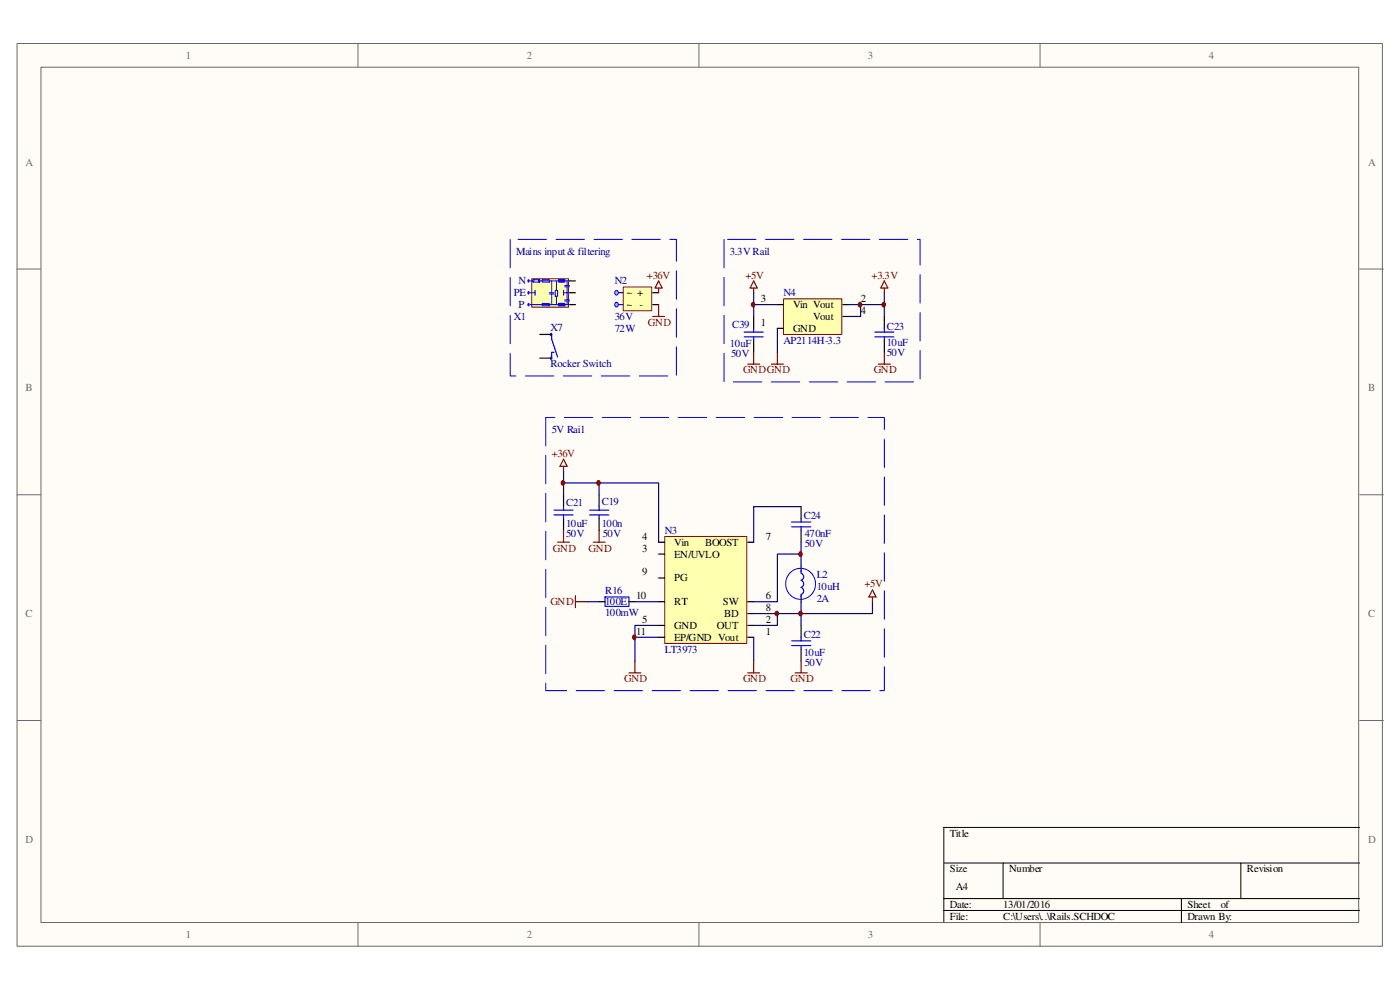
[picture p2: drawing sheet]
<svg xmlns="http://www.w3.org/2000/svg" width="297mm" height="210mm" viewBox="0 0 297 210" stroke-linecap="round" stroke-linejoin="round" font-family="sans-serif">
<path d="M3.7 9.3h289.6v191.4h-289.6z" fill="#fffcf8"/>
<path d="M3.6 9.2h289.7v191.5h-289.7z" fill="none" stroke="#696969" stroke-width=".21"/>
<path d="M8.7 14.3h279.5v181.4h-279.5z" fill="#fffcf8"/>
<g fill="none" stroke="#696969" stroke-width=".21">
<path d="M8.7 14.3h279.5v181.4h-279.5zM75.9 9.2v5M148.3 9.2v5M220.6 9.2v5M3.6 57.1h5M288.4 57.1h5.1M3.6 105h5M288.4 105h5.1M3.6 152.8h5M288.4 152.8h5.1M75.9 195.6v5.1M148.3 195.6v5.1"/>
<path d="M220.6 195.6v5.1"/>
</g>
<path d="M288.4 175.5h-88.2v20.1M200.2 183.1h88.2M200.2 190.6h88.2M200.2 193.1h88.2M212.8 183.1v7.5M250.6 190.6v5M263.2 183.1v7.5" fill="none" stroke="#000" stroke-width=".21"/>
<path d="M132.3 60.9h6v5h-6z" fill="#ffffb0"/>
<path d="M132.2 60.9h6.1v5h-6.1z" fill="none" stroke="#800000" stroke-width=".21"/>
<path d="M138.5 62.1h1.2M138.5 64.6h1.2" fill="none" stroke="#000" stroke-width=".25"/>
<path d="M130.9 62.1h1.3M130.9 64.6h1.3" fill="none" stroke="#00f" stroke-width=".25"/>
<path d="M130.6 61.7a.45 .45 0 0 1 .6 .4 .45 .45 0 0 1-.6 .4 .6 .6 0 0 1 0-.8z" fill-rule="evenodd" fill="#c0c0c0"/>
<path d="M130.6 61.7a.45 .45 0 0 1 .6 .4 .45 .45 0 0 1-.6 .4 .6 .6 0 0 1 0-.8z" fill="none" stroke="#00f" stroke-width=".21"/>
<path d="M130.6 64.2a.45 .45 0 0 1 .6 .4 .45 .45 0 0 1-.6 .5 .6 .6 0 0 1 0-.9z" fill-rule="evenodd" fill="#c0c0c0"/>
<path d="M130.6 64.2a.45 .45 0 0 1 .6 .4 .45 .45 0 0 1-.6 .5 .6 .6 0 0 1 0-.9z" fill="none" stroke="#00f" stroke-width=".21"/>
<path d="M138.5 67.1h2.5M139.7 64.6v2.5" fill="none" stroke="#800000" stroke-width=".25"/>
<path d="M141.1 113.8h17.3v22.7h-17.3z" fill="#ffffb0"/>
<path d="M141 113.8h17.4v22.7h-17.4z" fill="none" stroke="#800000" stroke-width=".21"/>
<g fill="none" stroke="#000" stroke-width=".25">
<path d="M119.6 105v2.5M119.6 110v2.5M127.1 105v2.5M127.1 110v2.5M139.7 115h1.3M139.7 117.5h1.3M158.6 115h1.3M169.9 107.5v2.5M169.9 112.5v2.5M127.1 127.6h1.3M133.4 127.6h1.3M139.7 127.6h1.3"/>
<path d="M139.7 122.6h1.3M139.7 132.7h1.3M139.7 135.2h1.3M158.6 127.6h1.3M158.6 130.2h1.3M158.6 132.7h1.3M158.6 135.2h1.3M169.9 120v1.3M169.9 126.4v1.2M169.9 132.7v2.5M169.9 137.7v2.5"/>
</g>
<g fill="none" stroke="#00f" stroke-width=".25">
<path d="M117.5 108.2h4.1M117.5 109.2h4.1M119.6 107.5v.7M119.6 109.2v.8M125.1 108.2h4.1M125.1 109.2h4.1M127.1 107.5v.7M127.1 109.2v.8M167.9 110.7h4.1M167.9 111.7h4.1M169.9 110v.7M169.9 111.7v.8"/>
<path d="M128.4 126.6h5v2h-5zM167.9 135.9h4.1M167.9 136.9h4.1M169.9 121.6a.77 .77 0 0 1 .6 .7 .77 .77 0 0 1-.6 .8M169.9 123.1a.77 .77 0 0 1 .6 .7 .77 .77 0 0 1-.6 .8M169.9 124.6a.77 .77 0 0 1 .6 .7 .77 .77 0 0 1-.6 .8M169.9 121.1v.5M169.9 126.1v.5M169.9 135.2v.7M169.9 136.9v.8"/>
</g>
<path d="M167.6 121.5a3.2 3.2 0 0 1 4.5 .1 3.2 3.2 0 0 1 0 4.5 3.2 3.2 0 0 1-4.5 .1 3.4 3.4 0 0 1 0-4.7z" fill="none" stroke="#00f" stroke-width=".21"/>
<g fill="none" stroke="#800000" stroke-width=".25">
<path d="M119.6 98.9v1M119.6 97.4l.7 1.5h-1.5zM118.3 115h2.5M119.6 112.5v2.5M125.8 115h2.6M127.1 112.5v2.5M122.1 126.4v2.5M122.1 127.6h2.5M185.1 125.1l.7 1.5h-1.5zM185.1 126.6v1M133.4 142.7h2.5M134.7 140.2v2.5"/>
<path d="M158.6 142.7h2.5M159.9 140.2v2.5M168.7 142.7h2.5M169.9 140.2v2.5"/>
</g>
<g fill="none" stroke="#000080" stroke-width=".25">
<path d="M119.6 99.9v2.5M119.6 105v-2.6h20.1v12.6M127.1 102.4v2.6M169.9 107.5h-10v7.5M169.9 117.5h-5v10.1h-5M169.9 115v5M124.6 127.6h2.5M134.7 127.6h5M134.7 135.2h5M139.7 132.7h-5v7.5M159.9 135.2v5M164.9 130.2v2.5h-5"/>
<path d="M185.1 127.6v2.6h-25.2"/>
</g>
<path d="M166.3 63.4h12.3v7.5h-12.3z" fill="#ffffb0"/>
<path d="M166.2 63.4h12.4v7.5h-12.4z" fill="none" stroke="#800000" stroke-width=".21"/>
<path d="M164.9 64.6h1.3M164.9 69.6h1.3M178.8 64.6h1.3M178.8 67.1h1.3M187.6 67.1v2.5M187.6 72.2v2.5" fill="none" stroke="#000" stroke-width=".25"/>
<path d="M185.6 70.4h4M185.6 71.4h4M187.6 69.6v.8M187.6 71.4v.8" fill="none" stroke="#00f" stroke-width=".25"/>
<path d="M159.9 59.6l.7 1.5h-1.5zM187.6 59.6l.8 1.5h-1.6zM159.9 61.1v1M163.7 77.2h2.5M164.9 74.7v2.5M186.3 77.2h2.6M187.6 61.1v1M187.6 74.7v2.5" fill="none" stroke="#800000" stroke-width=".25"/>
<path d="M159.9 62.1v2.5h5M164.9 69.6v5.1M180.1 64.6h7.5M187.6 62.1v5" fill="none" stroke="#000080" stroke-width=".25"/>
<path d="M112.8 59.2h7.8v6h-7.8z" fill="#ffffb0"/>
<path d="M112.8 59.1h7.8v6.1h-7.8z" fill="none" stroke="#800000" stroke-width=".21"/>
<path d="M120.8 59.6h1.3M114.5 70.9h2.5M114.5 76h2.5M120.8 62.1h1.3M120.8 64.6h1.3M159.9 67.1v2.5M159.9 72.2v2.5" fill="none" stroke="#000" stroke-width=".25"/>
<g fill="none" stroke="#00f" stroke-width=".21">
<path d="M112.5 59.6h.5M113 59.3h1.5v.5h-1.5zM113.3 59.3v.5M114.3 59.3v.5M114.5 59.6h2.5v2.5M115 59.3h1.5v.5h-1.5zM117 59.6h1v2M118 59.6h2.8M120.3 59.6v1M112.5 62.1h1M115 64.4h1.5v.5h-1.5zM116.5 62.1h1"/>
<path d="M116.5 62.4h1M117 62.4v2.2h-4.5M117.8 61.6h.5v1.3h-.5zM118 62.9v1.7h-1M118 64.6h2.8M119.6 62.1h1.2M119.8 60.6h1M119.8 60.8h1M119.8 63.6h1M119.8 63.9h1M120.3 60.8v2.8M120.3 63.9v.7"/>
</g>
<g fill="none" stroke="#00f" stroke-width=".25">
<path d="M112 59.4l.1-.1 .2 .3-.2 .2zM118.5 59.3v.5h1.3v-.5h-1.3v.3h1.3M112 64.4h.1l.2 .2-.2 .3zM112 61.9l.1-.1 .2 .3-.2 .3zM113.5 61.6v1M116.8 70.8h.2l-.1 .4zM116.8 75.8h.2l-.1 .4zM117 70.9v1.1l1.3 3.7M117.5 74.7h-.5v1.3M118.5 64.4v.5h1.3v-.5h-1.3v.2h1.3M119.6 61.6v1M157.9 70.4h4"/>
<path d="M157.9 71.4h4M159.9 69.6v.8M159.9 71.4v.8"/>
</g>
<path d="M159.9 64.6v2.5M182.6 64.6v2.5h-2.5" fill="none" stroke="#000080" stroke-width=".25"/>
<path d="M139.7 59.6l.8 1.5h-1.5zM139.7 61.1v1M158.6 77.2h2.5M159.9 74.7v2.5" fill="none" stroke="#800000" stroke-width=".25"/>
<path d="M108.2 50.8v29h35.3v-29h-35.3M153.6 50.8v30.2h41.6v-30.2h-41.6M115.8 88.6v57.9h71.8v-57.9h-71.8" fill="none" stroke="#00f" stroke-width=".21" stroke-dasharray="6 2"/>
<path d="M119.2 102a.45 .45 0 0 1 .6 .4 .45 .45 0 0 1-.6 .5 .6 .6 0 0 1 0-.9z" fill-rule="evenodd" fill="#800000"/>
<path d="M119.2 102a.45 .45 0 0 1 .6 .4 .45 .45 0 0 1-.6 .5 .6 .6 0 0 1 0-.9z" fill="none" stroke="#800000" stroke-width=".21"/>
<path d="M126.8 102a.45 .45 0 0 1 .6 .4 .45 .45 0 0 1-.6 .5 .6 .6 0 0 1 0-.9z" fill-rule="evenodd" fill="#800000"/>
<path d="M126.8 102a.45 .45 0 0 1 .6 .4 .45 .45 0 0 1-.6 .5 .6 .6 0 0 1 0-.9z" fill="none" stroke="#800000" stroke-width=".21"/>
<path d="M134.4 134.7a.45 .45 0 0 1 .5 .5 .45 .45 0 0 1-.5 .4 .61 .61 0 0 1 0-.9z" fill-rule="evenodd" fill="#800000"/>
<path d="M134.4 134.7a.45 .45 0 0 1 .5 .5 .45 .45 0 0 1-.5 .4 .61 .61 0 0 1 0-.9z" fill="none" stroke="#800000" stroke-width=".21"/>
<path d="M159.6 64.2a.45 .45 0 0 1 .5 .4 .45 .45 0 0 1-.5 .5 .6 .6 0 0 1 0-.9z" fill-rule="evenodd" fill="#800000"/>
<path d="M159.6 64.2a.45 .45 0 0 1 .5 .4 .45 .45 0 0 1-.5 .5 .6 .6 0 0 1 0-.9z" fill="none" stroke="#800000" stroke-width=".21"/>
<path d="M164.6 129.7a.45 .45 0 0 1 .6 .4 .45 .45 0 0 1-.6 .5 .6 .6 0 0 1 0-.9z" fill-rule="evenodd" fill="#800000"/>
<path d="M164.6 129.7a.45 .45 0 0 1 .6 .4 .45 .45 0 0 1-.6 .5 .6 .6 0 0 1 0-.9z" fill="none" stroke="#800000" stroke-width=".21"/>
<path d="M169.6 117.1a.45 .45 0 0 1 .6 .4 .45 .45 0 0 1-.6 .5 .6 .6 0 0 1 0-.9z" fill-rule="evenodd" fill="#800000"/>
<path d="M169.6 117.1a.45 .45 0 0 1 .6 .4 .45 .45 0 0 1-.6 .5 .6 .6 0 0 1 0-.9z" fill="none" stroke="#800000" stroke-width=".21"/>
<path d="M182.3 64.2a.45 .45 0 0 1 .5 .4 .45 .45 0 0 1-.5 .5 .6 .6 0 0 1 0-.9z" fill-rule="evenodd" fill="#800000"/>
<path d="M182.3 64.2a.45 .45 0 0 1 .5 .4 .45 .45 0 0 1-.5 .5 .6 .6 0 0 1 0-.9z" fill="none" stroke="#800000" stroke-width=".21"/>
<path d="M187.3 64.2a.45 .45 0 0 1 .6 .4 .45 .45 0 0 1-.6 .5 .6 .6 0 0 1 0-.9z" fill-rule="evenodd" fill="#800000"/>
<path d="M187.3 64.2a.45 .45 0 0 1 .6 .4 .45 .45 0 0 1-.6 .5 .6 .6 0 0 1 0-.9z" fill="none" stroke="#800000" stroke-width=".21"/>
<path d="M169.9 127.6v5.1" fill="none" stroke="#000080" stroke-width=".25"/>
<path d="M169.6 129.7a.45 .45 0 0 1 .6 .4 .45 .45 0 0 1-.6 .5 .6 .6 0 0 1 0-.9z" fill-rule="evenodd" fill="#800000"/>
<path d="M169.6 129.7a.45 .45 0 0 1 .6 .4 .45 .45 0 0 1-.6 .5 .6 .6 0 0 1 0-.9z" fill="none" stroke="#800000" stroke-width=".21"/>
<g font-size="2.3" fill="#696969">
<text x="39.4" y="12.5">1</text>
<text x="111.8" y="12.5">2</text>
<text x="184.1" y="12.5">3</text>
<text x="256.5" y="12.5">4</text>
<text x="5.4" y="35.1">A</text>
<text x="290.2" y="35.1">A</text>
<text x="5.4" y="83">B</text>
<text x="290.2" y="83">B</text>
<text x="5.4" y="130.9">C</text>
<text x="290.2" y="130.9">C</text>
<text x="5.4" y="178.7">D</text>
<text x="290.2" y="178.7">D</text>
<text x="39.4" y="198.9">1</text>
<text x="111.8" y="198.9">2</text>
<text x="184.1" y="198.9">3</text>
<text x="256.5" y="198.9">4</text>
</g>
<g font-size="2.3" fill="#000080">
<text x="109.5" y="54">Mains input &amp; filtering</text>
<text x="154.9" y="54">3.3V Rail</text>
<text x="109" y="62.9">PE</text>
<text x="110" y="60.3">N</text>
<text x="110" y="65.4">P</text>
<text x="130.4" y="60.3">N2</text>
<text x="166.2" y="62.9">N4</text>
<text x="109" y="67.9">X1</text>
<text x="116.8" y="70.1">X7</text>
<text x="130.4" y="67.9">36V</text>
<text x="130.4" y="70.4">72W</text>
<text x="155.4" y="69.6">C39</text>
<text x="188.1" y="69.9">C23</text>
<text x="116.8" y="77.9">Rocker Switch</text>
<text x="154.9" y="73.7">10uF</text>
<text x="155.1" y="75.7">50V</text>
<text x="166.2" y="72.9">AP2114H-3.3</text>
<text x="188.1" y="73.4">10uF</text>
<text x="188.1" y="75.4">50V</text>
<text x="117" y="91.8">5V Rail</text>
<text x="120.1" y="107.4">C21</text>
<text x="127.6" y="107.2">C19</text>
<text x="120.1" y="111.7">10uF</text>
<text x="127.6" y="111.7">100n</text>
<text x="141" y="113.3">N3</text>
<text x="170.5" y="110.2">C24</text>
<text x="120.1" y="114">50V</text>
<text x="127.9" y="114">50V</text>
<text x="170.7" y="114">470nF</text>
<text x="170.7" y="116">50V</text>
<text x="173.3" y="125.1">10uH</text>
<text x="173.3" y="122.6">L2</text>
<text x="128.4" y="128.3">100E</text>
<text x="128.4" y="130.6">100mW</text>
<text x="128.4" y="126.1">R16</text>
<text x="173.3" y="127.6">2A</text>
<text x="170.5" y="135.4">C22</text>
<text x="141" y="138.5">LT3973</text>
<text x="170.5" y="139.2">10uF</text>
<text x="170.7" y="141.2">50V</text>
</g>
<g font-size="2.3" fill="#800000">
<text x="137.2" y="59.1">+36V</text>
<text x="158.1" y="59.1">+5V</text>
<text x="184.9" y="59.1">+3.3V</text>
<text x="137.5" y="69.1">GND</text>
<text x="157.6" y="79.2">GNDGND</text>
<text x="185.4" y="79.2">GND</text>
<text x="117" y="96.9">+36V</text>
<text x="117.3" y="117">GND</text>
<text x="124.9" y="117">GND</text>
<text x="183.4" y="124.6">+5V</text>
<text x="116.8" y="128.3">GND</text>
<text x="132.4" y="144.7">GND</text>
<text x="157.6" y="144.7">GND</text>
<text x="167.7" y="144.7">GND</text>
</g>
<g font-size="2.3">
<text x="132.9" y="62.9">~ +</text>
<text x="132.9" y="65.4">~ -</text>
<text x="161.4" y="64.1">3</text>
<text x="168.2" y="65.4">Vin Vout</text>
<text x="182.6" y="64.1">2</text>
<text x="161.4" y="69.1">1</text>
<text x="168.2" y="70.4">GND</text>
<text x="172.5" y="67.9">Vout</text>
<text x="182.6" y="66.6">4</text>
<text x="136.2" y="114.5">4</text>
<text x="136.2" y="117">3</text>
<text x="143" y="115.8">Vin</text>
<text x="143" y="118.3">EN/UVLO</text>
<text x="149.6" y="115.8">BOOST</text>
<text x="162.4" y="114.5">7</text>
<text x="136.2" y="122.1">9</text>
<text x="143" y="123.3">PG</text>
<text x="134.9" y="127.1">10</text>
<text x="143" y="128.3">RT</text>
<text x="153.3" y="128.3">SW</text>
<text x="153.6" y="130.9">BD</text>
<text x="162.4" y="129.6">8</text>
<text x="162.4" y="127.1">6</text>
<text x="134.9" y="134.6">11</text>
<text x="136.2" y="132.1">5</text>
<text x="143" y="133.4">GND</text>
<text x="143" y="135.9">EP/GND Vout</text>
<text x="152.1" y="133.4">OUT</text>
<text x="162.4" y="132.1">2</text>
<text x="162.4" y="134.6">1</text>
<text x="201.5" y="177.5">Title</text>
<text x="201.5" y="185">Size</text>
<text x="214.1" y="185">Number</text>
<text x="264.5" y="185">Revision</text>
<text x="202.8" y="188.8">A4</text>
<text x="201.5" y="192.6">Date:</text>
<text x="201.5" y="195.1">File:</text>
<text x="212.8" y="192.6">13/01/2016</text>
<text x="212.8" y="195.1">C:\Users\..\Rails.SCHDOC</text>
<text x="251.9" y="195.1">Drawn By:</text>
<text x="251.9" y="192.6">Sheet</text>
<text x="259" y="192.6">of</text>
</g>
</svg>
